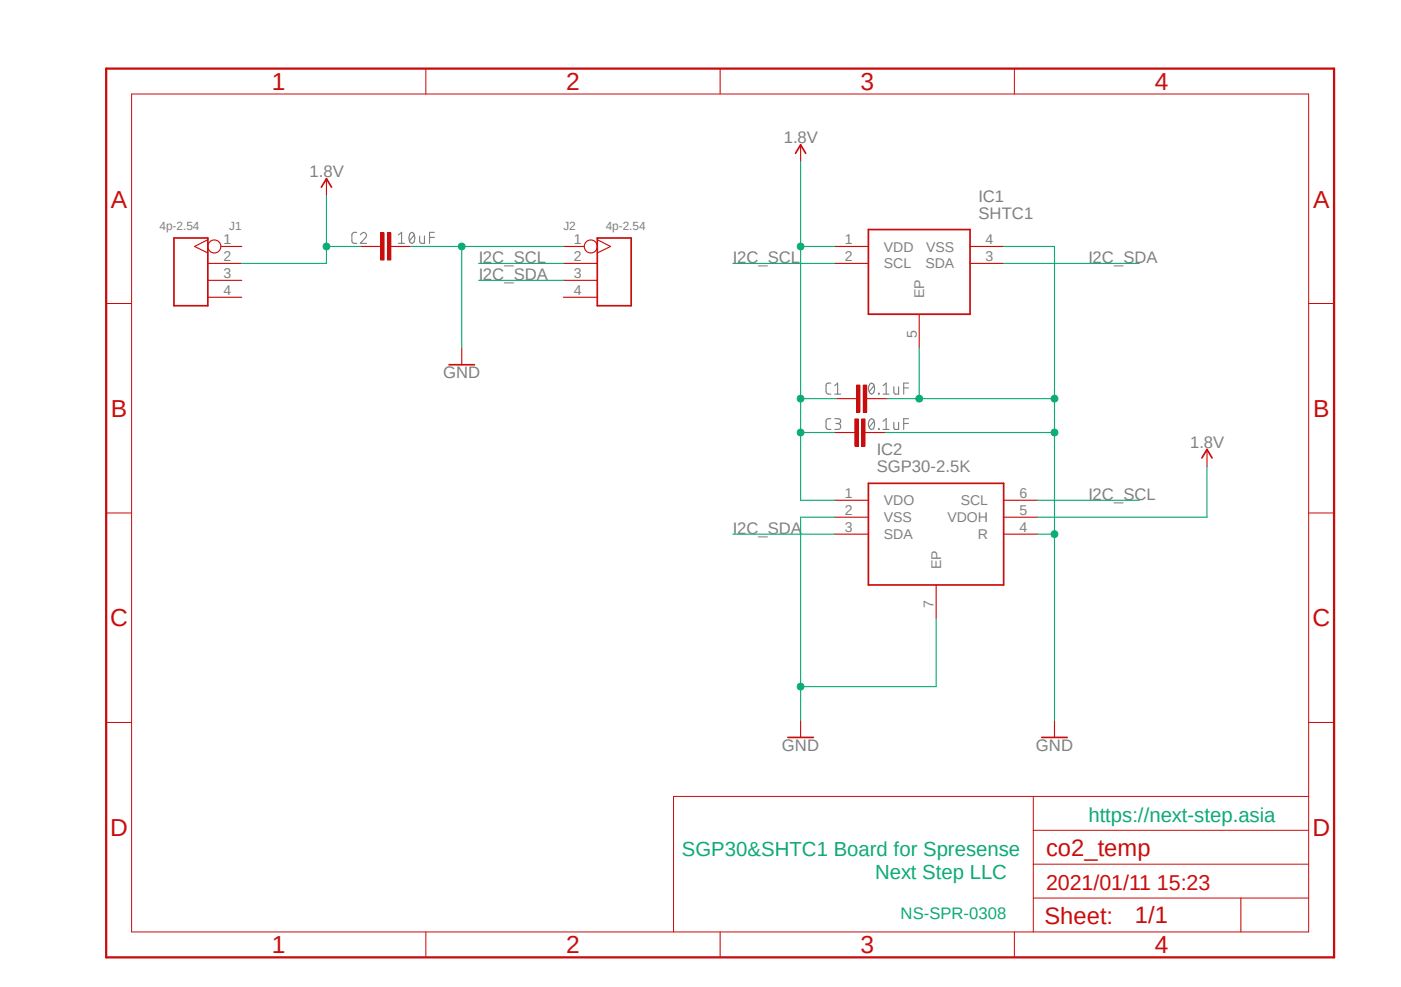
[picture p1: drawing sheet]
<svg xmlns="http://www.w3.org/2000/svg" width="210mm" height="148mm" viewBox="0 0 210 148" stroke-linecap="round" stroke-linejoin="round" font-family="sans-serif">
<path d="M15.4 9.9l185 134.2M200.4 9.9l-185 134.2" fill="none" stroke="#fff" stroke-width=".15"/>
<g fill="none" stroke="#808080" stroke-width=".17">
<path d="M53.5 34.8l-.6 .1-.2 .3 .1 1.1 .3 .2h.4M54 35.2a.46 .46 0 0 1 .7-.3 .46 .46 0 0 1 .1 .7l-.8 .9h.9M59.7 35.2l.5-.4v1.7M59.7 36.5h.9M61.6 34.9l.2-.1a1.02 1.02 0 0 1 0 1.7 1.02 1.02 0 0 1-.2-1.6zM62.1 35.2l-.7 .9M62.9 35.4v.8v.2l.3 .1h.4v-1.1M64.4 35.6h.7M65.1 34.8h-.7v1.7M124.5 57.4l-.5 .1-.2 .3 .1 1.1 .3 .2h.3M125.1 59.1h.9M125.1 57.8l.5-.4v1.7"/>
<path d="M130.5 57.5l.1-.1a.96 .96 0 0 1 0 1.7 1.01 1.01 0 0 1-.1-1.6zM131 57.8l-.7 .9M131.7 59l.1 .1zM132.4 59.1h.9M132.4 57.8l.4-.4v1.7M134 58v.8l.2 .3h.5v-1.1M135.5 58.2h.7M136.2 57.4h-.7v1.7M124.5 62.8h-.5l-.2 .4 .1 1 .3 .2h.3M125.1 62.8h.8a.37 .37 0 0 1 .1 .4 .37 .37 0 0 1-.4 .3h-.3M125.6 63.5l.2 .1a.43 .43 0 0 1 .2 .5 .43 .43 0 0 1-.4 .3h-.5M130.5 62.9l.1-.1a1.02 1.02 0 0 1 .3 1.5l-.3 .1a.95 .95 0 0 1-.1-1.5z"/>
<path d="M131 63.2l-.7 .9M131.7 64.3l.1 .1zM132.4 63.2l.4-.4v1.6M132.4 64.4h.9M134 63.3v.8l.1 .3h.6v-1.1M135.5 63.5h.7M136.2 62.8h-.7v1.6"/>
</g>
<path d="M26.1 35.7h5.1v10.1h-5.1zM48.2 28.1l.7-1.3 .8 1.3M89.5 35.7h5.1v10.1h-5.1zM119.3 23l.7-1.3 .8 1.3M67.3 54.7h3.8M130.2 72.5h20.3v15.2h-20.3zM118.1 110.6h3.8M156.2 110.6h3.8" fill="none" stroke="#c90d0c" stroke-width=".25"/>
<g fill="none" stroke="#c90d0c" stroke-width=".17">
<path d="M31.2 35.9l-2 1.1 2 .9M31.2 39.5h5M33.1 37h3.1M48.9 26.8v2.5M84.5 37h3M84.5 39.5h5M89.5 35.9l2 1.1-2 .9M120 21.7v2.6M31.2 42h5M31.2 44.6h5M69.2 52.2v2.5M84.5 42h5"/>
<path d="M84.5 44.6h5M127.9 59.8h.5M129.9 59.8h.5M125.1 75h5.1M125.1 77.6h5.1M150.5 75h5M150.5 77.6h5M125.1 80.1h5.1M140.3 87.7v5.1M150.5 80.1h5M120 108v2.6M158.1 108v2.6"/>
<circle cx="32.1" cy="37" r=".98"/>
<circle cx="88.6" cy="37" r=".98"/>
</g>
<path d="M129.4 57.7h.5v4.1h-.5z" fill-rule="evenodd" fill="#c90d0c"/>
<path d="M129.4 57.7h.5v4.1h-.5z" fill="none" stroke="#c90d0c" stroke-width=".15"/>
<path d="M128.4 57.7h.5v4.1h-.5z" fill-rule="evenodd" fill="#c90d0c"/>
<path d="M128.4 57.7h.5v4.1h-.5z" fill="none" stroke="#c90d0c" stroke-width=".15"/>
<path d="M125.3 59.8h2.6M130.4 59.8h2.6M127.6 64.9h.5M129.7 64.9h.5" fill="none" stroke="#c90d0c" stroke-width=".17"/>
<path d="M129.2 62.8h.5v4.1h-.5z" fill-rule="evenodd" fill="#c90d0c"/>
<path d="M129.2 62.8h.5v4.1h-.5z" fill="none" stroke="#c90d0c" stroke-width=".15"/>
<path d="M128.1 62.8h.6v4.1h-.6z" fill-rule="evenodd" fill="#c90d0c"/>
<path d="M128.1 62.8h.6v4.1h-.6z" fill="none" stroke="#c90d0c" stroke-width=".15"/>
<path d="M56.6 37h.5M58.6 37h.5M125.1 64.9h2.5M130.2 64.9h2.5" fill="none" stroke="#c90d0c" stroke-width=".17"/>
<path d="M58.1 34.9h.5v4.1h-.5z" fill-rule="evenodd" fill="#c90d0c"/>
<path d="M58.1 34.9h.5v4.1h-.5z" fill="none" stroke="#c90d0c" stroke-width=".15"/>
<path d="M57.1 34.9h.5v4.1h-.5z" fill-rule="evenodd" fill="#c90d0c"/>
<g fill="none" stroke="#c90d0c" stroke-width=".15">
<path d="M19.7 14.1h176.5v125.6h-176.5zM63.8 10.3v3.8M107.9 10.3v3.8M152.1 10.3v3.8M57.1 34.9h.5v4.1h-.5zM15.9 45.5h3.8M196.2 45.5h3.8M15.9 76.9h3.8M196.2 76.9h3.8M15.9 108.3h3.8M154.9 119.4v20.3M196.2 119.4h-95.2v20.3"/>
<path d="M196.2 108.3h3.8M63.8 139.7v3.9M107.9 139.7v3.9M152.1 139.7v3.9M154.9 134.7h41.3M154.9 129.6h41.3M154.9 124.5h41.3M186 134.7v5"/>
</g>
<path d="M54 37h2.6M59.1 37h2.5M125.1 37h5.1M125.1 39.5h5.1M145.4 37h5.1M145.4 39.5h5.1M137.8 47.1v5.1M180.9 67.4v2.5" fill="none" stroke="#c90d0c" stroke-width=".17"/>
<path d="M130.2 34.4h15.2v12.7h-15.2zM180.2 68.7l.7-1.3 .8 1.3" fill="none" stroke="#c90d0c" stroke-width=".25"/>
<path d="M15.9 10.3h184.1v133.3h-184.1z" fill="none" stroke="#c90d0c" stroke-width=".34"/>
<path d="M48.9 29.3v10.2h-12.7M48.9 37h5.1M71.8 39.5h12.7M109.9 39.5h15.2M150.5 39.5h20.3M71.8 42h12.7M155.5 75h15.3M109.9 80.1h15.2" fill="none" stroke="#0dab76" stroke-width=".17"/>
<circle cx="48.9" cy="37" r=".51" fill="#0dab76"/>
<circle cx="48.9" cy="37" r=".51" fill="none" stroke="#0dab76" stroke-width=".15"/>
<path d="M120 24.3v12.7M120 64.9v10.1h5.1" fill="none" stroke="#0dab76" stroke-width=".17"/>
<circle cx="120" cy="37" r=".51" fill="#0dab76"/>
<circle cx="120" cy="37" r=".51" fill="none" stroke="#0dab76" stroke-width=".15"/>
<path d="M120 37v27.9M120 59.8h5.3" fill="none" stroke="#0dab76" stroke-width=".17"/>
<circle cx="120" cy="59.8" r=".51" fill="#0dab76"/>
<circle cx="120" cy="59.8" r=".51" fill="none" stroke="#0dab76" stroke-width=".15"/>
<path d="M120 37h5.1M120 64.9h5.1" fill="none" stroke="#0dab76" stroke-width=".17"/>
<circle cx="120" cy="64.9" r=".51" fill="#0dab76"/>
<circle cx="120" cy="64.9" r=".51" fill="none" stroke="#0dab76" stroke-width=".15"/>
<path d="M61.6 37h22.9M69.2 37v15.2M180.9 69.9v7.7h-25.4" fill="none" stroke="#0dab76" stroke-width=".17"/>
<circle cx="69.2" cy="37" r=".51" fill="#0dab76"/>
<circle cx="69.2" cy="37" r=".51" fill="none" stroke="#0dab76" stroke-width=".15"/>
<path d="M125.1 77.6h-5.1v30.4M140.3 92.8v10.2h-20.3" fill="none" stroke="#0dab76" stroke-width=".17"/>
<circle cx="120" cy="103" r=".51" fill="#0dab76"/>
<circle cx="120" cy="103" r=".51" fill="none" stroke="#0dab76" stroke-width=".15"/>
<path d="M158.1 37v71M133 59.8h4.8" fill="none" stroke="#0dab76" stroke-width=".17"/>
<circle cx="158.1" cy="59.8" r=".51" fill="#0dab76"/>
<circle cx="158.1" cy="59.8" r=".51" fill="none" stroke="#0dab76" stroke-width=".15"/>
<path d="M137.8 52.2v7.6h20.3" fill="none" stroke="#0dab76" stroke-width=".17"/>
<circle cx="137.8" cy="59.8" r=".51" fill="#0dab76"/>
<circle cx="137.8" cy="59.8" r=".51" fill="none" stroke="#0dab76" stroke-width=".15"/>
<path d="M150.5 37h7.6M132.7 64.9h25.4" fill="none" stroke="#0dab76" stroke-width=".17"/>
<circle cx="158.1" cy="64.9" r=".51" fill="#0dab76"/>
<circle cx="158.1" cy="64.9" r=".51" fill="none" stroke="#0dab76" stroke-width=".15"/>
<path d="M155.5 80.1h2.6" fill="none" stroke="#0dab76" stroke-width=".17"/>
<circle cx="158.1" cy="80.1" r=".51" fill="#0dab76"/>
<circle cx="158.1" cy="80.1" r=".51" fill="none" stroke="#0dab76" stroke-width=".15"/>
<g font-size="3.7" fill="#c90d0c">
<text x="40.8" y="13.5">1</text>
<text x="84.9" y="13.5">2</text>
<text x="129" y="13.5">3</text>
<text x="173.1" y="13.5">4</text>
<text x="16.6" y="31.1">A</text>
<text x="196.8" y="31.1">A</text>
<text x="16.6" y="62.5">B</text>
<text x="196.8" y="62.5">B</text>
<text x="16.5" y="93.9">C</text>
<text x="196.8" y="93.9">C</text>
<text x="16.5" y="125.3">D</text>
<text x="196.8" y="125.3">D</text>
<text x="40.8" y="143">1</text>
<text x="84.9" y="143">2</text>
<text x="129" y="143">3</text>
<text x="173.1" y="143">4</text>
</g>
<g font-size="3.6" fill="#c90d0c">
<text x="156.8" y="128.3">co2_temp</text>
<text x="156.6" y="138.6">Sheet:</text>
<text x="170.1" y="138.5">1/1</text>
</g>
<text font-size="3.2" fill="#c90d0c" x="156.8" y="133.4">2021/01/11 15:23</text>
<g font-size="3" fill="#0dab76">
<text x="163.2" y="123.2">https://next-step.asia</text>
<text x="102.2" y="128.3">SGP30&amp;SHTC1 Board for Spresense</text>
<text x="131.2" y="131.9">Next Step LLC</text>
</g>
<g font-size="2.5" fill="#808080">
<text x="117.5" y="21.5">1.8V</text>
<text x="46.4" y="26.5">1.8V</text>
<text x="146.7" y="32.8">SHTC1</text>
<text x="146.7" y="30.2">IC1</text>
<text x="71.8" y="39.5">I2C_SCL</text>
<text x="109.9" y="39.5">I2C_SCL</text>
<text x="163.2" y="39.5">I2C_SDA</text>
<text x="71.8" y="42">I2C_SDA</text>
<text x="66.4" y="56.7">GND</text>
<text x="131.4" y="70.8">SGP30-2.5K</text>
<text x="131.4" y="68.3">IC2</text>
<text x="178.4" y="67.1">1.8V</text>
<text x="163.2" y="75">I2C_SCL</text>
<text x="109.9" y="80.1">I2C_SDA</text>
<text x="117.2" y="112.6">GND</text>
<text x="155.3" y="112.6">GND</text>
</g>
<text font-size="2.5" fill="#0dab76" x="135" y="137.8">NS-SPR-0308</text>
<g font-size="2.1" fill="#808080">
<text x="33.5" y="36.6">1</text>
<text x="33.5" y="39.1">2</text>
<text x="33.5" y="41.7">3</text>
<text x="86" y="36.6">1</text>
<text x="86" y="39.1">2</text>
<text x="86" y="41.7">3</text>
<text x="126.7" y="36.6">1</text>
<text x="126.7" y="39.1">2</text>
<text x="132.5" y="37.7">VDD</text>
<text x="132.5" y="40.3">SCL</text>
<text x="138.7" y="40.3">SDA</text>
<text x="138.9" y="37.7">VSS</text>
<text x="147.7" y="36.6">4</text>
<text x="147.7" y="39.1">3</text>
<text x="33.5" y="44.2">4</text>
<text x="86" y="44.2">4</text>
<text x="138.6" y="44.7" transform="rotate(-90 138.6 44.7)">EP</text>
<text x="137.4" y="50.6" transform="rotate(-90 137.4 50.6)">5</text>
<text x="126.7" y="74.7">1</text>
<text x="126.7" y="77.2">2</text>
<text x="132.5" y="75.8">VDO</text>
<text x="144" y="75.8">SCL</text>
<text x="152.8" y="74.7">6</text>
<text x="152.8" y="77.2">5</text>
<text x="126.7" y="79.8">3</text>
<text x="132.5" y="78.3">VSS</text>
<text x="132.5" y="80.9">SDA</text>
<text x="142" y="78.3">VDOH</text>
<text x="146.6" y="80.9">R</text>
<text x="152.8" y="79.8">4</text>
<text x="141.1" y="85.4" transform="rotate(-90 141.1 85.4)">EP</text>
<text x="140" y="91.2" transform="rotate(-90 140 91.2)">7</text>
</g>
<g font-size="1.8" fill="#808080">
<text x="23.9" y="34.4">4p-2.54</text>
<text x="34.4" y="34.4">J1</text>
<text x="84.5" y="34.4">J2</text>
<text x="90.8" y="34.4">4p-2.54</text>
</g>
</svg>
